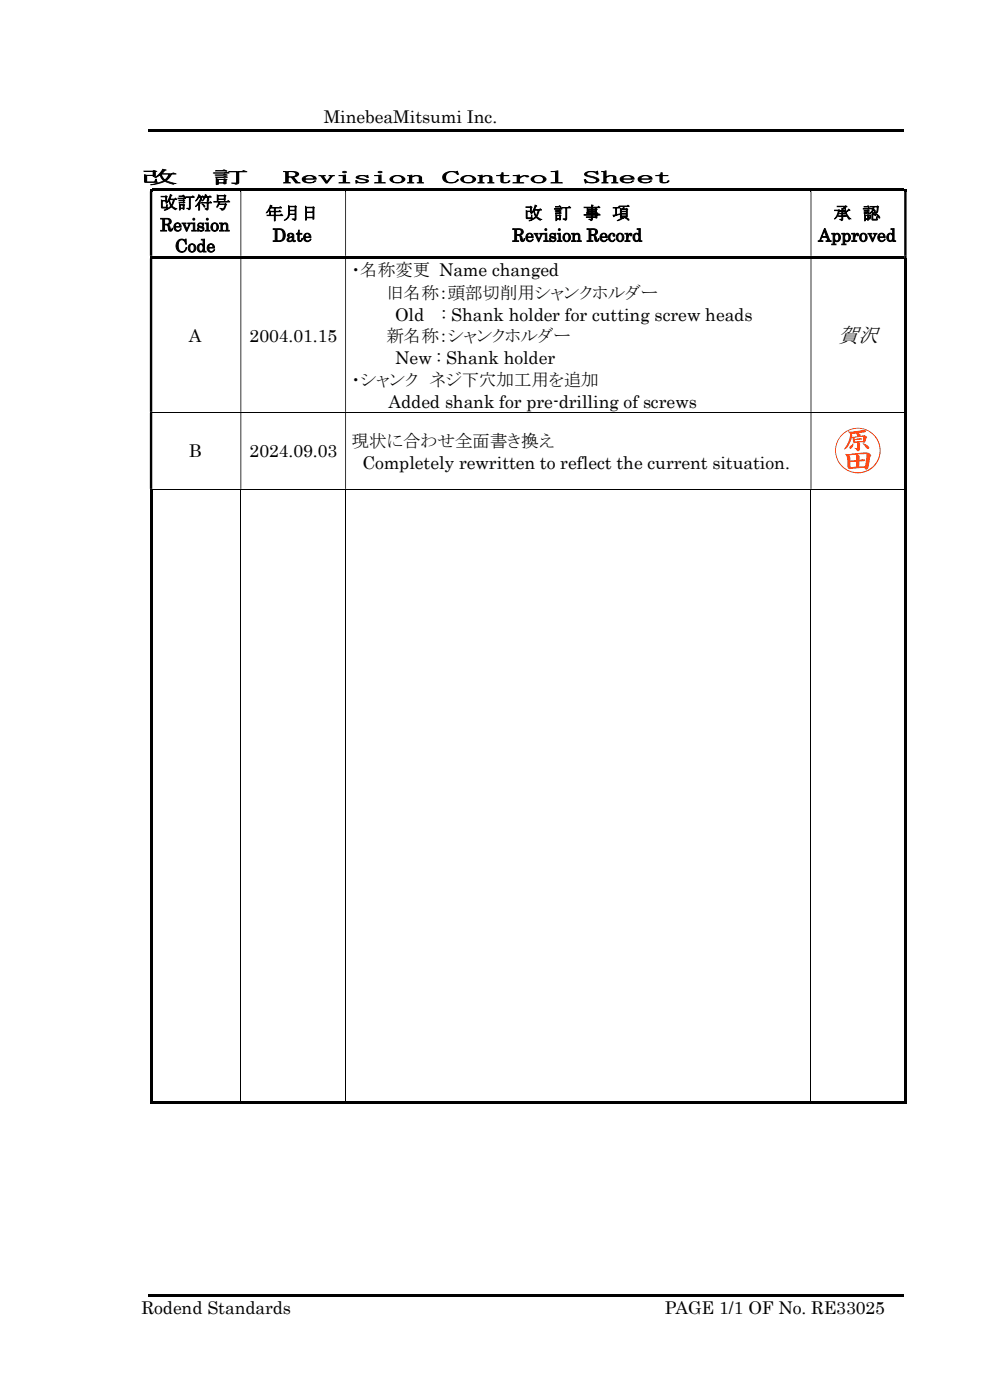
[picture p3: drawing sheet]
<svg xmlns="http://www.w3.org/2000/svg" width="210mm" height="297mm" viewBox="0 0 210 297" stroke-linecap="round" stroke-linejoin="round" font-family="sans-serif">
<g fill="#000">
<path d="M31.5 27.5h160.3v.5h-160.3zM31.8 54.3h.5v.5h-.5zM32.3 40h18.7v.6h-18.7zM32.3 54.3h18.7v.5h-18.7zM51 40.6h.2zM51 54.8h.2zM73.2 40.6h.2zM73.2 54.8h.2zM172 40.6h.1zM172 54.8h.1zM191.8 54.8h.5v32.6h-.5zM191.8 87.5h.5v16.2h-.5z"/>
<path d="M191.8 103.7h.5v.2h-.5zM191.8 233.7h.5v.5h-.5zM31.5 274.5h160.3v.5h-160.3z"/>
</g>
<g fill="#000">
<path d="M31.8 40h.5v.6h-.5z" fill-rule="evenodd"/>
<path d="M31.8 40.6h.5v13.7h-.5zM51 40.6h.2v13.7h-.2zM73.2 40.6h.2v13.7h-.2zM172 40.6h.1v13.7h-.1zM191.8 40.6h.5v13.7h-.5z" fill-rule="evenodd"/>
<path d="M51 40h22.2v.6h-22.2z" fill-rule="evenodd"/>
<path d="M51 54.3h22.2v.5h-22.2z" fill-rule="evenodd"/>
<path d="M73.2 40h98.8v.6h-98.8z" fill-rule="evenodd"/>
<path d="M73.2 54.3h98.8v.5h-98.8z" fill-rule="evenodd"/>
<path d="M172 40h19.8v.6h-19.8z" fill-rule="evenodd"/>
<path d="M172 54.3h19.8v.5h-19.8z" fill-rule="evenodd"/>
<path d="M191.8 40h.5v.6h-.5z" fill-rule="evenodd"/>
<path d="M191.8 54.3h.5v.5h-.5zM31.8 54.8h.5v32.6h-.5zM51 54.8h.2v32.6h-.2zM73.2 54.8h.2v32.6h-.2zM172 54.8h.1v32.6h-.1z" fill-rule="evenodd"/>
<path d="M191.8 87.4h.5v.1h-.5zM31.8 87.5h.5v16.2h-.5zM51 87.5h.2v16.2h-.2zM73.2 87.5h.2v16.2h-.2zM172 87.5h.1v16.2h-.1z" fill-rule="evenodd"/>
<path d="M31.8 103.9h.5v130.3h-.5z" fill-rule="evenodd"/>
<path d="M191.8 103.9h.5v130.3h-.5z" fill-rule="evenodd"/>
<path d="M31.8 233.7h19.2v.5h-19.2z" fill-rule="evenodd"/>
<path d="M51 233.7h22.2v.5h-22.2z" fill-rule="evenodd"/>
<path d="M73.2 233.7h98.8v.5h-98.8z" fill-rule="evenodd"/>
<path d="M172 233.7h19.8v.5h-19.8z" fill-rule="evenodd"/>
</g>
<path d="M31.8 87.5h160M31.8 103.8h160M51.1 103.9v129.8M73.3 103.9v129.8M172 103.9v129.8" fill="none" stroke="#000" stroke-width=".21"/>
<g fill="#ff3f0a">
<path d="M177.2 95.6a4.8 4.8 0 0 1 9.6 0 4.8 4.8 0 0 1-9.6 0zM177.3 95.6a4.6 4.6 0 0 1 9.3 0 4.6 4.6 0 0 1-9.3 0z" fill-rule="evenodd"/>
<path d="M183 94l.3 .1a1 1 0 0 1 1 1.1h-.4zM179.8 91.5l1 .1 1.7-.2a.96 .96 0 0 1 1.2 .1l-.3 .2-1.3 .2 .3 .2a.42 .42 0 0 0 .3 .4 .42 .42 0 0 0 .4-.1 .63 .63 0 0 1 .8 .4l-.4 1.1h-1.3l.3 .2-.1 .7a.53 .53 0 0 1 0 .6 .53 .53 0 0 1-.6 .2l-.7-.6 .4 .1a.28 .28 0 0 0 .3-.1 .28 .28 0 0 0 .1-.3l-.2-.8a.51 .51 0 0 1-.6 0 .51 .51 0 0 1-.2-.6l-.1-.6 1-.1v-.2l-.1-.5-.9 .1a4.6 4.6 0 0 1-1.6 3.3h-.2l.8-1.2 .4-1.3a.84 .84 0 0 0-.4-1.3zM180.9 94a.81 .81 0 0 1-.6 1.2 .57 .57 0 0 1 .5-.9zM181.2 92.9l.1 .3 .9-.2a.37 .37 0 0 1 .4-.1 .37 .37 0 0 1 .2 .3l-1.4 .1v.4l1.6-.1 .1-.8-.2-.1z" fill-rule="evenodd"/>
<path d="M179.3 96.3l3.9-.3a1.3 1.3 0 0 1 1.6 .7l-.3 .5a3.9 3.9 0 0 1-.5 2.4l-.5-.1-.1-.2-2.5 .1a.76 .76 0 0 1-.9 0 .76 .76 0 0 1-.2-.9l-.1-1.3zM181.9 96.4l.4 .4v.7l.7-.1 .6 .2-.3 .2-1 .1-.1 1.1 1.3-.1 .3-2.5zM180.1 96.6l.3 .6v.5l1.3-.1-.2-1.2zM180.4 98v1.1l1.3-.1v-1.1z" fill-rule="evenodd"/>
</g>
<text font-size="4.5" x="177.8" y="72.6">賀沢</text>
<g font-size="3.7">
<text x="68.7" y="26.1">MinebeaMitsumi Inc.</text>
<text x="30" y="38.9">改</text>
<text x="45" y="38.9">訂</text>
<text x="60" y="38.9">Revision</text>
<text x="93.7" y="38.9">Control</text>
<text x="123.7" y="38.9">Sheet</text>
<text x="33.9" y="44.3">改訂符号</text>
<text x="56.4" y="46.5">年月日</text>
<text x="111.3" y="46.5">改 訂 事 項</text>
<text x="176.9" y="46.5">承 認</text>
<text x="34" y="49">Revision</text>
<text x="37.1" y="53.5">Code</text>
<text x="57.8" y="51.2">Date</text>
<text x="108.7" y="51.2">Revision Record</text>
<text x="173.6" y="51.2">Approved</text>
<text x="74.6" y="58.5">・名称変更 Name changed</text>
<text x="82" y="63.3">旧名称：頭部切削用シャンクホルダー</text>
<text x="83.8" y="68.1">Old</text>
<text x="93.7" y="68.1">: Shank holder for cutting screw heads</text>
<text x="40" y="72.5">A</text>
<text x="52.9" y="72.5">2004.01.15</text>
<text x="82" y="72.6">新名称：シャンクホルダー</text>
<text x="83.8" y="77.3">New : Shank holder</text>
<text x="74.6" y="81.8">・シャンク ネジ下穴加工用を追加</text>
<text x="82.4" y="86.6">Added shank for pre-drilling of screws</text>
<text x="74.6" y="94.7">現状に合わせ全面書き換え</text>
<text x="40" y="97">B</text>
<text x="52.9" y="97">2024.09.03</text>
<text x="76.9" y="99.4">Completely rewritten to reflect the current situation.</text>
<text x="30" y="278.7">Rodend Standards</text>
<text x="141.1" y="278.7">PAGE 1/1 OF No. RE33025</text>
</g>
</svg>
